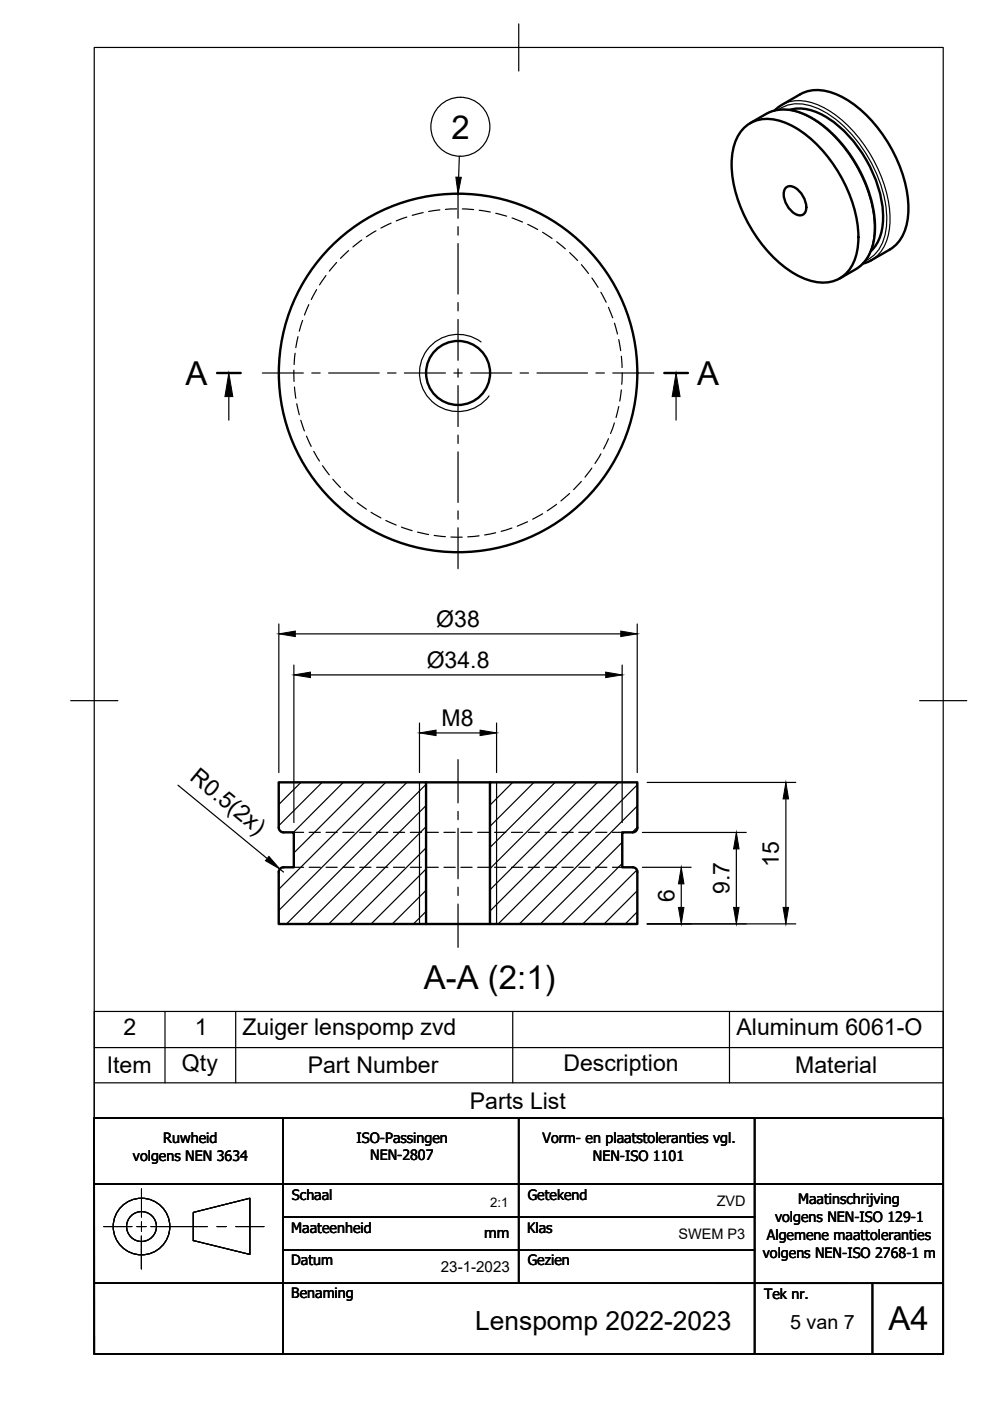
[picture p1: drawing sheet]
<svg xmlns="http://www.w3.org/2000/svg" width="210mm" height="297mm" viewBox="0 0 210 297" stroke-linecap="round" stroke-linejoin="round" font-family="sans-serif">
<!-- layer: Visible -->
<g fill="none" stroke="#000" stroke-width=".51">
<path d="M157.7 27.1a7.4 7.4 0 0 1 8-1.4 24.8 24.8 0 0 1 12.8 12.1 24.3 24.3 0 0 1 3.2 15.6 7.3 7.3 0 0 1-7.6 6.5 17.1 17.1 0 0 1-10.5-5.7 30.1 30.1 0 0 1-8.5-19.4 10.6 10.6 0 0 1 2.6-7.7zM159.1 26.1l3.4-2 2-.7 2.5-.2 1.9 .4 1.3 .5 1.9 .9 1.4 .9 3.4 2.8 2.7 3.2 2.1 3.1 1.7 3.5 1.5 4.4 .6 3.9v2l-.1 1.8-.6 2.3-.8 1.7-.7 .9-1.6 1.4-3.7 2.1M164.3 23.4l1.1-.9 4.3-2.5a8.6 8.6 0 0 1 8.2 .3 28.4 28.4 0 0 1 13.2 15.8 20.2 20.2 0 0 1 .9 12.2 7.8 7.8 0 0 1-3.4 4.6l-4.1 2.4-1.6 .6M166.7 39.7a2.21 2.21 0 0 1 2.9 1 4.5 4.5 0 0 1 1.1 4.3 1.67 1.67 0 0 1-2.7-.1 4.6 4.6 0 0 1-1.6-4.8zM167.4 23.3a10.5 10.5 0 0 1 8.9 2.3 27.6 27.6 0 0 1 10.9 20.2 9.9 9.9 0 0 1-2.5 7.4M59.1 175.5v-9.6h31.2v30M59.1 175.5a1.01 1.01 0 0 0 1 1h2.2v7.4h-2.2a1.01 1.01 0 0 0-1 1v11h31.2M90.3 165.9h13.6M103.9 165.9v30h31.2v-11M103.9 165.9h31.2v9.6M135.1 175.5a1.01 1.01 0 0 1-1 1h-2.2v7.4h2.2a1.01 1.01 0 0 1 1 1M90.3 195.9h13.6"/>
<circle cx="97.1" cy="79.1" r="38"/>
<circle cx="97.1" cy="79.1" r="6.8"/>
</g>
<!-- layer: Hidden -->
<g fill="none" stroke="#000" stroke-width=".25">
<path d="M69.1 58.4l-1.3 2M71.4 55.7l-1.6 1.8M73.9 53.1l-1.7 1.7M76.7 50.9l-1.9 1.5M79.7 48.9l-2 1.3M82.9 47.3l-2.1 1.1M86.3 46l-2.3 .8M89.7 45.1l-2.3 .6M93.3 44.5l-2.4 .3M96.8 44.3l-2.4 .1M98 44.3l2.4 .1M101.6 44.6l2.3 .3"/>
<path d="M105.1 45.2l2.3 .6M108.6 46.2l2.2 .9M111.9 47.6l2.1 1.1M115 49.2l2.1 1.4M118 51.3l1.9 1.5M120.8 53.6l1.7 1.6M123.3 56.1l1.5 1.9M125.5 58.9l1.3 2M62.3 78.5l.1 2.4M62.6 74.9l-.2 2.4M63.2 71.4l-.5 2.3M64.2 67.9l-.7 2.3"/>
<path d="M65.5 64.6l-.9 2.2M67.1 61.4l-1.1 2.1M127.4 62l1.1 2.1M129 65.2l.9 2.2M130.3 68.5l.6 2.3M131.2 72l.4 2.3M131.7 75.5l.2 2.4M131.9 79.1l-.1 2.4M62.4 82l.3 2.4M62.9 85.6l.6 2.3M63.8 89.1l.7 2.3M65 92.5l1 2.1"/>
<path d="M66.5 95.7l1.2 2.1M68.4 98.7l1.4 2M125.5 99.3l-1.5 1.9M127.4 96.2l-1.2 2.1M129 93l-1 2.2M130.3 89.7l-.8 2.2M131.2 86.2l-.6 2.3M131.7 82.7l-.3 2.3M70.6 101.6l1.6 1.8M73 104.2l1.8 1.6M75.7 106.6l2 1.4M78.7 108.6l2.1 1.2"/>
<path d="M81.8 110.3l2.2 1M85.1 111.7l2.3 .8M88.5 112.8l2.4 .5M92.1 113.5l2.3 .3M95.6 113.9h2.4M101.6 113.6l-2.4 .2M105.1 113l-2.3 .4M108.5 112l-2.2 .7M111.9 110.6l-2.2 1M115 108.9l-2.1 1.2M118 106.9l-2 1.4M120.8 104.6l-1.9 1.6"/>
<path d="M123.3 102.1l-1.7 1.7M62.3 176.5h2.1M65.6 176.5h2.3M69.1 176.5h2.4M72.7 176.5h2.4M76.3 176.5h2.4M79.8 176.5h2.4M83.4 176.5h2.4M87 176.5h2.4M90.6 176.5h2.3M94.1 176.5h2.4M97.7 176.5h2.4"/>
<path d="M101.3 176.5h2.4M104.9 176.5h2.3M108.4 176.5h2.4M112 176.5h2.4M115.6 176.5h2.4M119.1 176.5h2.4M122.7 176.5h2.4M126.3 176.5h2.4M129.9 176.5h2M62.3 183.9h2.1M65.6 183.9h2.3M69.1 183.9h2.4"/>
<path d="M72.7 183.9h2.4M76.3 183.9h2.4M79.8 183.9h2.4M83.4 183.9h2.4M87 183.9h2.4M90.6 183.9h2.3M94.1 183.9h2.4M97.7 183.9h2.4M101.3 183.9h2.4M104.9 183.9h2.3M108.4 183.9h2.4M112 183.9h2.4"/>
<path d="M115.6 183.9h2.4M119.1 183.9h2.4M122.7 183.9h2.4M126.3 183.9h2.4M129.9 183.9h2"/>
</g>
<!-- layer: Visible Narrow -->
<path d="M162.5 24.1a8.6 8.6 0 0 1 8.2 .3 28.4 28.4 0 0 1 13.2 15.8 20.2 20.2 0 0 1 .9 12.3 7.8 7.8 0 0 1-3.4 4.6M165.1 23.3a8.1 8.1 0 0 1 8.2-.4 26.4 26.4 0 0 1 12.2 13.2 22.6 22.6 0 0 1 2.2 13.5 7.7 7.7 0 0 1-4.2 5.7M165.8 22.2a8.6 8.6 0 0 1 8.2 .3 28.4 28.4 0 0 1 13.2 15.8 20.2 20.2 0 0 1 .9 12.2 7.8 7.8 0 0 1-3.3 4.7M102 72.5a8.2 8.2 0 0 0-11.4 1.7 8.2 8.2 0 0 0 1.7 11.4 8.2 8.2 0 0 0 11.4-1.7M88.9 165.9v30M105.3 165.9v30" fill="none" stroke="#000" stroke-width=".25"/>
<!-- layer: TitleBlock -->
<path d="M30 252.1v5.9M30 259v2.1M22 260.1h6M29 260.1h2M30 262.1v7M32 260.1h12M46 260.1h2M50 260.1h6" fill="none" stroke="#000" stroke-width=".21"/>
<path d="M20 237.1h180v49.9h-180zM60 237.1v49.9M110 237.1v35M160 237.1v49.9M20 251h180M60 258h100M20 272l180 .1M60 265.1h100M185 272v15" fill="none" stroke="#000" stroke-width=".36"/>
<g fill="none" stroke="#000" stroke-width=".25">
<path d="M41 263l12 3v-12l-12 3.1v5.9"/>
<circle cx="30" cy="260" r="6"/>
<circle cx="30" cy="260" r="3.2"/>
</g>
<!-- layer: Border -->
<path d="M20 10.1h180v276.9h-180zM110 5.1v10M15 148.6h10M195 148.6h10" fill="none" stroke="#000" stroke-width=".25"/>
<!-- layer: Hatching -->
<g fill="none" stroke="#000" stroke-width=".25">
<path d="M59.3 165.9l-.2 .2M63.8 165.9l-4.7 4.7M68.3 165.9l-9.2 9.2M72.8 165.9l-10.6 10.6M77.3 165.9l-15 14.9M81.8 165.9l-22.7 22.6M86.3 165.9l-27.2 27.1M90.3 166.3l-29.6 29.6M90.3 170.8l-25.1 25.1M90.3 175.3l-20.6 20.6M90.3 179.8l-16.1 16.1M104.2 165.9l-.3 .3"/>
<path d="M108.7 165.9l-4.8 4.8M113.2 165.9l-9.3 9.3M117.7 165.9l-13.8 13.8M122.2 165.9l-18.3 18.3M126.7 165.9l-22.8 22.7M131.1 165.9l-27.2 27.3M131.9 178.6l-17.3 17.3M135.1 166.4l-29.5 29.5M135.1 170.9l-25 25M135.1 175.4l-1.1 1.1M90.3 184.2l-11.6 11.7M90.3 188.8l-7.1 7.1"/>
<path d="M90.3 193.2l-2.6 2.7M131.9 183.1l-12.8 12.8M135 184.5l-11.4 11.4M135.1 188.9l-7 7M135.1 193.3l-2.5 2.6"/>
</g>
<!-- layer: Section Lines -->
<path d="M46 79.1h5M140.8 79.1h5.1" fill="none" stroke="#000" stroke-width=".51"/>
<path d="M48.5 84.1v5M143.3 84.1v5" fill="none" stroke="#000" stroke-width=".25"/>
<path d="M48.5 79.1l.9 5h-1.7zM143.3 79.1l.9 5h-1.7z" fill="#000" stroke="#000" stroke-width=".21"/>
<!-- layer: Smart Centers -->
<g fill="none" stroke="#000" stroke-width=".25">
<path d="M97.1 37.6v8.7M97.1 48.1v1.8M97.1 51.6v10.7M55.6 79.1h8.7M66.1 79.1h1.8M69.7 79.1h10.7M82.2 79.1h1.8M85.7 79.1h8.7M96.2 79.1h1.8M97.1 64.1v1.8M97.1 67.7v8.7M97.1 78.2v1.8"/>
<path d="M99.8 79.1h8.7M110.3 79.1h1.8M113.9 79.1h10.7M126.3 79.1h1.8M129.9 79.1h8.7M97.1 81.8v8.7M97.1 92.3v1.7M97.1 95.8v10.7M97.1 108.3v1.8M97.1 111.9v8.7M97.1 161v9.2M97.1 172v1.8"/>
<path d="M97.1 175.6v10.7M97.1 188.1v1.8M97.1 191.7v9.2"/>
</g>
<!-- layer: Parts Lists -->
<path d="M20 214.4h180v22.7h-180zM35 214.4v15.2M50 214.4v15.2M108.7 214.4v15.2M154.7 214.4v15.2M20 229.6h180M20 222.1h180" fill="none" stroke="#000" stroke-width=".25"/>
<!-- layer: Balloons -->
<g fill="none" stroke="#000" stroke-width=".25">
<path d="M97.4 33.1l-.2 4.5"/>
<circle cx="97.6" cy="26.9" r="6.3"/>
</g>
<path d="M96.6 37.6h1.2l-.7 3.5z" fill="#000" stroke="#000" stroke-width=".21"/>
<!-- layer: FD_Dimensions -->
<g fill="none" stroke="#000" stroke-width=".25">
<path d="M59.1 132.3v31.5M62.6 134.4h69M135.1 132.3v31.5M62.3 141v33.4M65.8 143.1h62.6M88.9 153.3v10.5M92.5 155.4h9.3M105.3 153.3v10.5M131.9 141v33.4M37.7 166.5l18.9 15.5M136.2 176.5h22M137.2 165.9h31.5"/>
<path d="M156.1 180v12.4M166.6 169.4v23M59.4 184.3l.7 .6M136.2 183.9h10.3M137.2 195.9h31.5M144.4 187.4v5"/>
</g>
<g fill="#000" stroke="#000" stroke-width=".21">
<path d="M59.1 134.4l3.5-.6v1.2zM131.6 133.8l3.5 .6-3.5 .6zM62.3 143.1l3.5-.6v1.2zM88.9 155.4l3.6-.6v1.2zM101.8 154.8l3.5 .6-3.5 .6zM128.4 142.5l3.5 .6-3.5 .6zM156.1 176.5l.6 3.5h-1.2zM166.6 165.9l.6 3.5h-1.2zM57 181.6l2.4 2.7-3.1-1.8zM143.8 192.4h1.2l-.6 3.5zM144.4 183.9l.6 3.5h-1.2zM155.5 192.4h1.2l-.6 3.5z"/>
<path d="M166 192.4h1.2l-.6 3.5z"/>
</g>
<g font-size="7">
<text x="95.7" y="29.4">2</text>
<text x="39.3" y="81.6">A</text>
<text x="147.8" y="81.6">A</text>
<text x="89.8" y="209.8">A-A (2:1)</text>
<text x="188.4" y="282">A4</text>
</g>
<text font-size="5.6" x="100.8" y="282">Lenspomp 2022-2023</text>
<g font-size="4.9">
<text x="92.5" y="132.8">Ø38</text>
<text x="90.5" y="141.5">Ø34.8</text>
<text x="93.6" y="153.9">M8</text>
<text x="40.1" y="165.2" transform="rotate(39 40.1 165.2)">R0.5(2x)</text>
<text x="165.2" y="183.8" transform="rotate(-90 165.2 183.8)">15</text>
<text x="143" y="191.2" transform="rotate(-90 143 191.2)">6</text>
<text x="154.7" y="189.6" transform="rotate(-90 154.7 189.6)">9.7</text>
<text x="26.2" y="219.4">2</text>
<text x="41.3" y="219.4">1</text>
<text x="51.4" y="219.4">Zuiger lenspomp zvd</text>
<text x="156.2" y="219.5">Aluminum 6061-O</text>
<text x="22.6" y="227.6">Item</text>
<text x="38.6" y="227.1">Qty</text>
<text x="65.3" y="227.6">Part Number</text>
<text x="119.4" y="227.1">Description</text>
<text x="168.6" y="227.6">Material</text>
<text x="99.6" y="235">Parts List</text>
</g>
<text font-size="4.2" x="167.5" y="281.9">5 van 7</text>
<g font-size="3.2">
<text x="102.7" y="262.5">mm</text>
<text x="93.5" y="269.7">23-1-2023</text>
</g>
<g font-size="3.1">
<text x="152" y="255.6">ZVD</text>
<text x="143.8" y="262.6">SWEM P3</text>
</g>
<g font-size="3">
<text x="34.6" y="242.3">Ruwheid</text>
<text x="75.6" y="242.3">ISO-Passingen</text>
<text x="115" y="242.3">Vorm- en plaatstoleranties vgl.</text>
<text x="28.2" y="246.1">volgens NEN 3634</text>
<text x="78.5" y="246">NEN-2807</text>
<text x="125.7" y="246.1">NEN-ISO 1101</text>
<text x="61.9" y="254.3">Schaal</text>
<text x="111.9" y="254.3">Getekend</text>
<text x="169.2" y="255.3">Maatinschrijving</text>
<text x="61.8" y="261.4">Maateenheid</text>
<text x="111.8" y="261.4">Klas</text>
<text x="162.6" y="262.9">Algemene maattoleranties</text>
<text x="164.3" y="259.1">volgens NEN-ISO 129-1</text>
<text x="61.8" y="268.3">Datum</text>
<text x="111.9" y="268.3">Gezien</text>
<text x="161.7" y="266.6">volgens NEN-ISO 2768-1 m</text>
<text x="61.8" y="275.3">Benaming</text>
<text x="162" y="275.3">Tek nr.</text>
</g>
<text font-size="2.8" x="103.9" y="255.8">2:1</text>
</svg>
